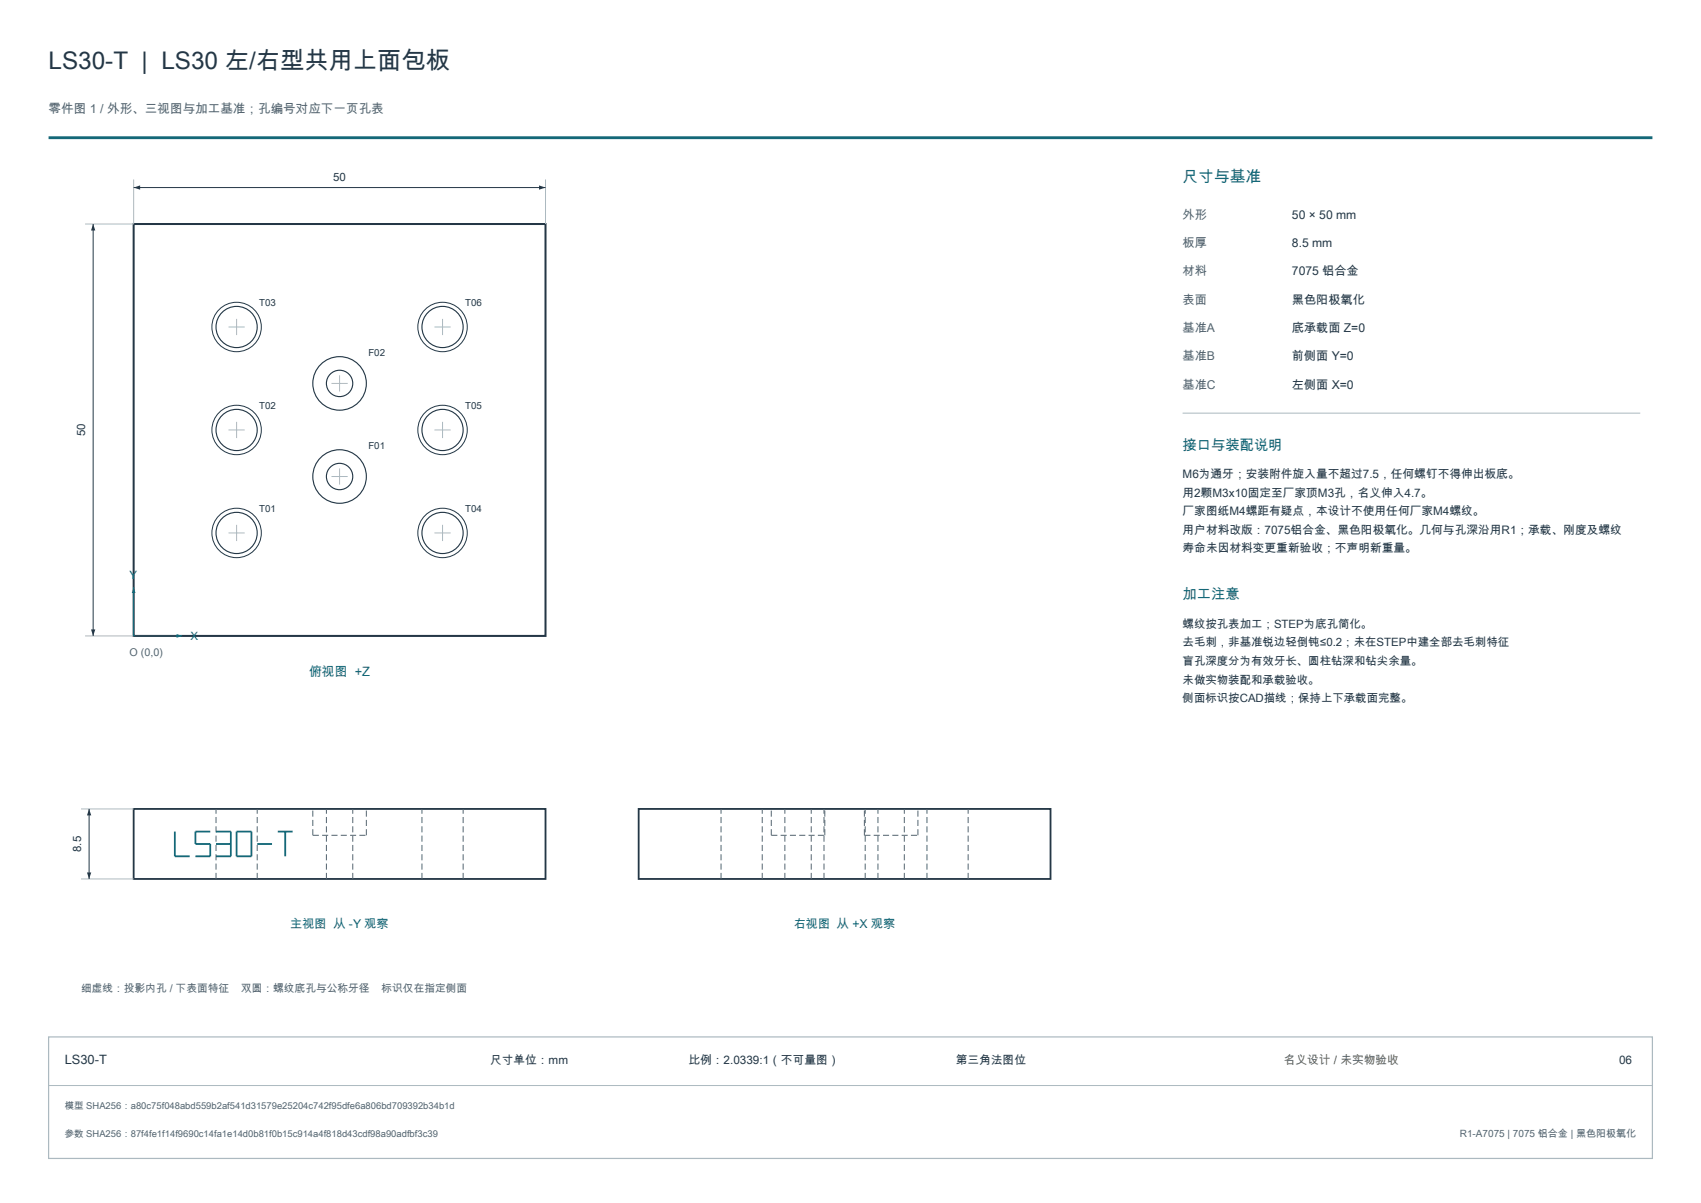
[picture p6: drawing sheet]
<svg xmlns="http://www.w3.org/2000/svg" width="420mm" height="297mm" viewBox="0 0 420 297" stroke-linecap="round" stroke-linejoin="round" font-family="sans-serif">
<path d="M12 34h396" fill="none" stroke="#146878" stroke-width=".7" stroke-linecap="butt"/>
<path d="M33 55.3h101.7v101.7h-101.7z" fill="none" stroke="#243746" stroke-width=".5"/>
<g fill="none" stroke="#243746" stroke-width=".28">
<circle cx="58.4" cy="80.7" r="5.1"/>
<circle cx="83.8" cy="94.7" r="6.6"/>
<circle cx="83.8" cy="94.7" r="3.3"/>
<circle cx="109.3" cy="80.7" r="5.1"/>
<circle cx="58.4" cy="106.2" r="5.1"/>
<circle cx="83.8" cy="117.6" r="6.6"/>
<circle cx="83.8" cy="117.6" r="3.3"/>
<circle cx="109.3" cy="106.2" r="5.1"/>
<circle cx="58.4" cy="131.6" r="5.1"/>
<circle cx="109.3" cy="131.6" r="5.1"/>
</g>
<g fill="none" stroke="#243746" stroke-width=".25">
<path d="M33 46.3h101.7"/>
<circle cx="58.4" cy="80.7" r="6.1"/>
<circle cx="109.3" cy="80.7" r="6.1"/>
<circle cx="58.4" cy="106.2" r="6.1"/>
<circle cx="109.3" cy="106.2" r="6.1"/>
<circle cx="58.4" cy="131.6" r="6.1"/>
<circle cx="109.3" cy="131.6" r="6.1"/>
</g>
<g fill="none" stroke="#acb9c0" stroke-width=".25">
<path d="M33 44.3v11M134.7 44.3v11M58.4 78.7v4M109.3 78.7v4M56.4 80.7h4M81.8 94.7h4M83.8 92.7v4M107.3 80.7h4M56.4 106.2h4M58.4 104.2v4M81.8 117.6h4M83.8 115.6v4"/>
<path d="M107.3 106.2h4M109.3 104.2v4M56.4 131.6h4M58.4 129.6v4M107.3 131.6h4M109.3 129.6v4"/>
</g>
<g fill="#243746">
<path d="M33 46.3l1.6-.5v1z"/>
<path d="M133.1 45.8l1.6 .5-1.6 .5z"/>
</g>
<path d="M21 55.3h12M21 157h12" fill="none" stroke="#acb9c0" stroke-width=".25"/>
<path d="M23 55.3v101.7" fill="none" stroke="#243746" stroke-width=".25"/>
<g fill="#243746">
<path d="M22.5 155.4h1l-.5 1.6z"/>
<path d="M23 55.3l.5 1.6h-1z"/>
</g>
<path d="M33 157h12" fill="none" stroke="#146878" stroke-width=".25"/>
<path d="M43.6 156.5l1.4 .5-1.4 .5z" fill="#146878"/>
<path d="M33 145v12" fill="none" stroke="#146878" stroke-width=".25"/>
<path d="M33 145l.5 1.4h-1z" fill="#146878"/>
<path d="M33 199.7h101.7v17.3h-101.7zM157.7 199.7h101.7v17.3h-101.7z" fill="none" stroke="#243746" stroke-width=".45"/>
<g fill="none" stroke="#526570" stroke-width=".25" stroke-dasharray="1.5 .8" stroke-linecap="butt">
<path d="M53.3 217v-17.3M63.5 217v-17.3M77.2 206.2v-6.5M77.2 206.2h13.3M80.6 217v-17.3M87.1 217v-17.3M90.5 206.2v-6.5M104.2 217v-17.3M114.4 217v-17.3M178 217v-17.3M188.2 217v-17.3M190.4 206.2v-6.5"/>
<path d="M190.4 206.2h13.3M193.8 217v-17.3M200.3 217v-17.3M203.5 217v-17.3M203.7 206.2v-6.5M213.4 206.2v-6.5M213.4 206.2h13.2M213.6 217v-17.3M216.8 217v-17.3M223.3 217v-17.3M226.6 206.2v-6.5M228.9 217v-17.3"/>
<path d="M239.1 217v-17.3"/>
</g>
<path d="M43.2 205.3v6.1h3.6M51.9 205.3h-3.6v3.1h3.6v3h-3.6M53.3 205.3h3.7v6.1h-3.7M53.3 208.4h3.7M58.4 205.3h3.7v6.1h-3.7zM63.5 208.4h3.7M68.6 205.3h3.7M70.4 205.3v6.1" fill="none" stroke="#146878" stroke-width=".45"/>
<path d="M20 199.7h13M20 217h13" fill="none" stroke="#acb9c0" stroke-width=".25"/>
<path d="M22 199.7v17.3" fill="none" stroke="#243746" stroke-width=".25"/>
<g fill="#243746">
<path d="M21.5 215.4h1l-.5 1.6z"/>
<path d="M22 199.7l.5 1.6h-1z"/>
</g>
<path d="M292 102h113M12 268h396" fill="none" stroke="#acb9c0" stroke-width=".25"/>
<path d="M12 256h396v30h-396z" fill="none" stroke="#acb9c0" stroke-width=".3"/>
<text font-size="6" fill="#243746" x="12" y="17">LS30-T | LS30 左/右型共用上面包板</text>
<text font-size="3.9" fill="#146878" x="292" y="45">尺寸与基准</text>
<g font-size="3.5" fill="#146878">
<text x="292" y="111">接口与装配说明</text>
<text x="292" y="148">加工注意</text>
</g>
<text font-size="3.2" fill="#146878" x="76.3" y="167">俯视图 +Z</text>
<text font-size="3.2" fill="#243746" x="16" y="262.8">LS30-T</text>
<text font-size="3.1" fill="#526570" x="12" y="28">零件图 1 / 外形、三视图与加工基准；孔编号对应下一页孔表</text>
<g font-size="3" fill="#526570">
<text x="292" y="54">外形</text>
<text x="292" y="61">板厚</text>
<text x="292" y="68">材料</text>
<text x="292" y="75">表面</text>
<text x="292" y="82">基准A</text>
<text x="292" y="89">基准B</text>
<text x="292" y="96">基准C</text>
</g>
<g font-size="3" fill="#243746">
<text x="319" y="54">50 × 50 mm</text>
<text x="319" y="61">8.5 mm</text>
<text x="319" y="68">7075 铝合金</text>
<text x="319" y="75">黑色阳极氧化</text>
<text x="319" y="82">底承载面 Z=0</text>
<text x="319" y="89">前侧面 Y=0</text>
<text x="319" y="96">左侧面 X=0</text>
</g>
<g font-size="3" fill="#146878">
<text x="71.7" y="229">主视图 从 -Y 观察</text>
<text x="196" y="229">右视图 从 +X 观察</text>
</g>
<g font-size="2.9" fill="#243746">
<text x="292" y="118">M6为通牙；安装附件旋入量不超过7.5，任何螺钉不得伸出板底。</text>
<text x="292" y="122.6">用2颗M3x10固定至厂家顶M3孔，名义伸入4.7。</text>
<text x="292" y="127.2">厂家图纸M4螺距有疑点，本设计不使用任何厂家M4螺纹。</text>
<text x="292" y="131.8">用户材料改版：7075铝合金、黑色阳极氧化。几何与孔深沿用R1；承载、刚度及螺纹</text>
<text x="292" y="136.4">寿命未因材料变更重新验收；不声明新重量。</text>
<text x="121" y="262.8">尺寸单位：mm</text>
<text x="170" y="262.8">比例：2.0339:1（不可量图）</text>
<text x="236" y="262.8">第三角法图位</text>
<text x="399.8" y="262.8">06</text>
</g>
<text font-size="2.9" fill="#915918" x="317" y="262.8">名义设计 / 未实物验收</text>
<g font-size="2.8" fill="#243746">
<text x="82.3" y="44.6">50</text>
<text x="21" y="107.7" transform="rotate(-90 21 107.7)">50</text>
<text x="292" y="155">螺纹按孔表加工；STEP为底孔简化。</text>
<text x="292" y="159.6">去毛刺，非基准锐边轻倒钝≤0.2；未在STEP中建全部去毛刺特征</text>
<text x="292" y="164.2">盲孔深度分为有效牙长、圆柱钻深和钻尖余量。</text>
<text x="292" y="168.8">未做实物装配和承载验收。</text>
<text x="292" y="173.4">侧面标识按CAD描线；保持上下承载面完整。</text>
<text x="20" y="210.3" transform="rotate(-90 20 210.3)">8.5</text>
</g>
<g font-size="2.8" fill="#146878">
<text x="32" y="143">Y</text>
<text x="47" y="158">X</text>
</g>
<g font-size="2.6" fill="#526570">
<text x="32" y="162">O (0,0)</text>
<text x="20" y="245">细虚线：投影内孔 / 下表面特征</text>
<text x="59.5" y="245">双圆：螺纹底孔与公称牙径</text>
<text x="94.2" y="245">标识仅在指定侧面</text>
</g>
<text font-size="2.5" fill="#526570" x="360.4" y="280.7">R1-A7075 | 7075 铝合金 | 黑色阳极氧化</text>
<g font-size="2.4" fill="#243746">
<text x="64" y="75.4">T03</text>
<text x="114.9" y="75.4">T06</text>
<text x="91" y="87.9">F02</text>
<text x="64" y="100.9">T02</text>
<text x="114.9" y="100.9">T05</text>
<text x="91" y="110.8">F01</text>
<text x="64" y="126.3">T01</text>
<text x="114.9" y="126.3">T04</text>
</g>
<g font-size="2.3" fill="#526570">
<text x="16" y="273.8">模型 SHA256：a80c75f048abd559b2af541d31579e25204c742f95dfe6a806bd709392b34b1d</text>
<text x="16" y="280.7">参数 SHA256：87f4fe1f14f9690c14fa1e14d0b81f0b15c914a4f818d43cdf98a90adfbf3c39</text>
</g>
</svg>
